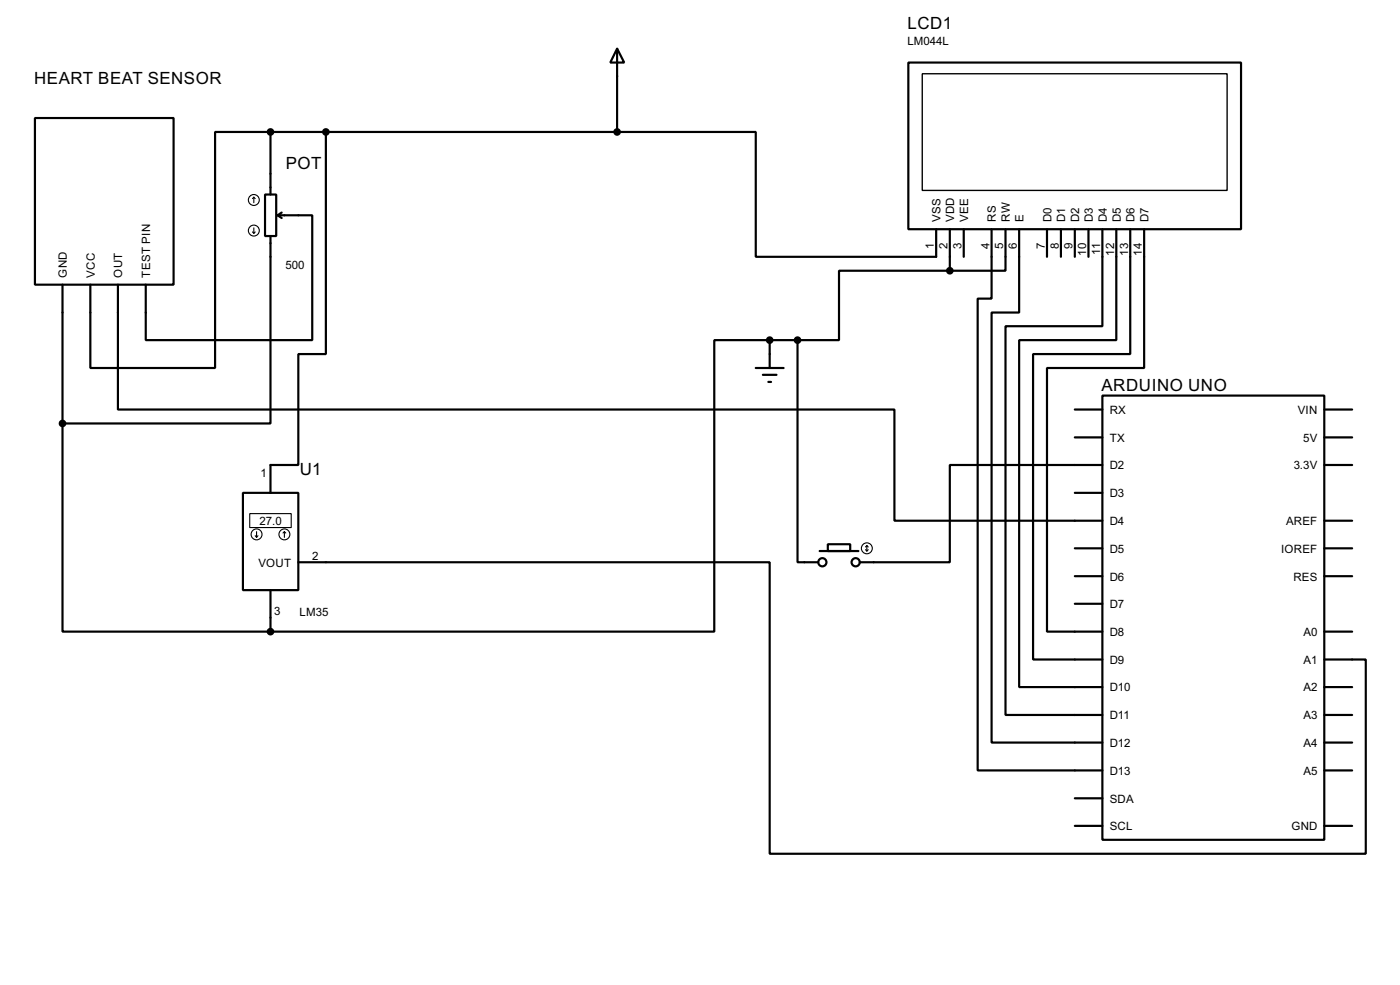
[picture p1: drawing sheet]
<svg xmlns="http://www.w3.org/2000/svg" width="256mm" height="180mm" viewBox="0 0 256 180" stroke-linecap="round" stroke-linejoin="round" font-family="sans-serif">
<g fill="none" stroke="#000" stroke-width=".4">
<path d="M113.1 8.9l1.3 2.6h-2.6zM113.1 8.9v15.3M166.4 11.5h61v30.5h-61zM6.4 21.6h25.4v30.5h-25.4zM48.6 35.6h2v7.6h-2zM49.6 24.2h-10.2v43.2h-22.8v-15.3M49.6 24.2v11.4M49.6 24.2h63.5M50.9 39.4h6.3v22.9h-30.5v-10.2M50.9 39.4l.7 .5M51.6 38.9l-.7 .5M59.7 24.2v40.6h-5v20.3h-5.1v5.1"/>
<path d="M113.1 24.2h25.4v22.8h33v-5M11.5 52.1v25.4M21.6 52.1v22.9h142.3v20.3h38.1M49.6 43.2v34.3h-38.1M174 49.6h-20.3v12.7h-7.6M174 42v7.6M176.6 42v5M181.7 42v12.7h-2.6v86.3h22.9M184.2 42v7.6h-10.2M186.7 42v15.2h-5v78.7h20.3M191.8 42v5M194.4 42v5"/>
<path d="M196.9 42v5M199.4 42v5M202 42v17.7h-17.8v71.2h17.8M204.5 42v20.3h-17.8v63.5h15.3M207.1 42v22.8h-17.8v55.9h12.7M209.6 42v25.4h-17.8v48.2h10.2M11.5 77.5v38.1h38.1M138.5 67.4h5.1M139.8 68.6h2.5M140.8 69.9h.5M141 62.3h-10.1v53.3h-81.3M141 62.3h5.1"/>
<path d="M141 62.3v5.1M146.1 62.3v40.6h3.8M196.9 75h5.1M202 72.4h40.6v81.3h-40.6zM242.6 75h5.1M44.5 90.2h10.2v17.8h-10.2zM151.7 99.6h4.1v1.3h-4.1zM196.9 80.1h5.1M196.9 90.2h5.1M202 85.1h-28v17.8h-16.5M242.6 80.1h5.1M242.6 85.1h5.1"/>
<path d="M242.6 95.3h5.1M49.6 108v7.6M54.7 102.9h86.3v53.4h109.2v-35.6h-7.6M150.2 100.9h7.1M196.9 100.4h5.1M196.9 105.5h5.1M196.9 110.5h5.1M242.6 100.4h5.1M242.6 105.5h5.1M242.6 115.6h5.1M242.6 125.8h5.1M242.6 130.9h5.1"/>
<path d="M242.6 135.9h5.1M196.9 146.1h5.1M196.9 151.2h5.1M242.6 141h5.1M242.6 151.2h5.1"/>
<circle cx="150.6" cy="102.9" r=".75"/>
<circle cx="156.7" cy="102.9" r=".75"/>
</g>
<g fill="none" stroke="#000" stroke-width=".2">
<path d="M46.5 36.1l-.2 .3M46.5 36.1l.3 .3M46.5 36.1v1M46.3 42.5l.2 .2M46.5 41.7v1M46.8 42.5l-.3 .2M45.8 94h7.6v2.6h-7.6zM46.8 98.1l.2 .3M47 97.3v1.1M47.3 98.1l-.3 .3M52.1 97.3l-.2 .3M52.1 97.3l.3 .3"/>
<path d="M52.1 97.3v1.1M158.8 99.9v1M158.8 99.9l-.2 .2M158.8 99.9l.3 .2M158.6 100.6l.2 .3M159.1 100.6l-.3 .3"/>
<circle cx="46.5" cy="36.6" r="1"/>
<circle cx="46.5" cy="42.2" r="1"/>
<circle cx="47" cy="97.8" r="1"/>
<circle cx="52.1" cy="97.8" r="1"/>
<circle cx="158.8" cy="100.4" r="1"/>
</g>
<path d="M169 13.5h55.8v21.4h-55.8z" fill="none" stroke="#000" stroke-width=".25"/>
<g fill="#000" stroke="#000" stroke-width=".4">
<circle cx="49.5" cy="24.2" r=".5"/>
<circle cx="59.7" cy="24.2" r=".5"/>
<circle cx="113" cy="24.2" r=".5"/>
<circle cx="174" cy="49.6" r=".5"/>
<circle cx="11.4" cy="77.5" r=".5"/>
<circle cx="141" cy="62.3" r=".5"/>
<circle cx="146.1" cy="62.3" r=".5"/>
<circle cx="49.5" cy="115.6" r=".5"/>
</g>
<g font-size="3.5">
<text x="166.3" y="5.3">LCD1</text>
<text x="6.3" y="15.5">HEART BEAT SENSOR</text>
<text x="52.4" y="31">POT</text>
<text x="201.8" y="71.6">ARDUINO UNO</text>
<text x="54.9" y="86.9">U1</text>
</g>
<g font-size="2.4">
<text x="166.2" y="8.2">LM044L</text>
<text x="172.3" y="40.6" transform="rotate(-90 172.3 40.6)">VSS</text>
<text x="174.8" y="40.6" transform="rotate(-90 174.8 40.6)">VDD</text>
<text x="177.4" y="40.6" transform="rotate(-90 177.4 40.6)">VEE</text>
<text x="182.5" y="40.6" transform="rotate(-90 182.5 40.6)">RS</text>
<text x="185" y="40.6" transform="rotate(-90 185 40.6)">RW</text>
<text x="187.5" y="40.6" transform="rotate(-90 187.5 40.6)">E</text>
<text x="192.6" y="40.6" transform="rotate(-90 192.6 40.6)">D0</text>
<text x="195.2" y="40.6" transform="rotate(-90 195.2 40.6)">D1</text>
<text x="197.7" y="40.6" transform="rotate(-90 197.7 40.6)">D2</text>
<text x="200.2" y="40.6" transform="rotate(-90 200.2 40.6)">D3</text>
<text x="202.8" y="40.6" transform="rotate(-90 202.8 40.6)">D4</text>
<text x="205.3" y="40.6" transform="rotate(-90 205.3 40.6)">D5</text>
<text x="207.9" y="40.6" transform="rotate(-90 207.9 40.6)">D6</text>
<text x="210.4" y="40.6" transform="rotate(-90 210.4 40.6)">D7</text>
<text x="171.1" y="45.7" transform="rotate(-90 171.1 45.7)">1</text>
<text x="173.6" y="45.7" transform="rotate(-90 173.6 45.7)">2</text>
<text x="176.2" y="45.7" transform="rotate(-90 176.2 45.7)">3</text>
<text x="181.3" y="45.7" transform="rotate(-90 181.3 45.7)">4</text>
<text x="183.8" y="45.7" transform="rotate(-90 183.8 45.7)">5</text>
<text x="186.3" y="45.6" transform="rotate(-90 186.3 45.6)">6</text>
<text x="191.4" y="45.6" transform="rotate(-90 191.4 45.6)">7</text>
<text x="194" y="45.7" transform="rotate(-90 194 45.7)">8</text>
<text x="196.5" y="45.7" transform="rotate(-90 196.5 45.7)">9</text>
<text x="199" y="46.8" transform="rotate(-90 199 46.8)">10</text>
<text x="201.6" y="46.6" transform="rotate(-90 201.6 46.6)">11</text>
<text x="204.1" y="46.8" transform="rotate(-90 204.1 46.8)">12</text>
<text x="206.7" y="46.8" transform="rotate(-90 206.7 46.8)">13</text>
<text x="209.2" y="46.8" transform="rotate(-90 209.2 46.8)">14</text>
<text x="12.3" y="50.8" transform="rotate(-90 12.3 50.8)">GND</text>
<text x="17.4" y="50.8" transform="rotate(-90 17.4 50.8)">VCC</text>
<text x="22.4" y="50.8" transform="rotate(-90 22.4 50.8)">OUT</text>
<text x="27.5" y="50.8" transform="rotate(-90 27.5 50.8)">TEST PIN</text>
<text x="52.3" y="49.2">500</text>
<text x="203.3" y="75.8">RX</text>
<text x="237.7" y="75.8">VIN</text>
<text x="203.3" y="80.8">TX</text>
<text x="238.8" y="80.8">5V</text>
<text x="47.8" y="87.3">1</text>
<text x="203.3" y="85.9">D2</text>
<text x="237" y="85.9">3.3V</text>
<text x="203.3" y="91">D3</text>
<text x="47.6" y="96.1">27.0</text>
<text x="203.3" y="96.1">D4</text>
<text x="203.3" y="101.2">D5</text>
<text x="234.7" y="101.2">IOREF</text>
<text x="235.6" y="96.1">AREF</text>
<text x="47.3" y="103.7">VOUT</text>
<text x="57.2" y="102.5">2</text>
<text x="203.3" y="106.3">D6</text>
<text x="236.9" y="106.3">RES</text>
<text x="50.2" y="112.5">3</text>
<text x="54.9" y="112.7">LM35</text>
<text x="203.3" y="111.3">D7</text>
<text x="203.3" y="116.4">D8</text>
<text x="238.8" y="116.4">A0</text>
<text x="203.3" y="121.5">D9</text>
<text x="238.8" y="121.5">A1</text>
<text x="203.3" y="126.6">D10</text>
<text x="203.3" y="131.7">D11</text>
<text x="238.8" y="126.6">A2</text>
<text x="238.8" y="131.7">A3</text>
<text x="203.3" y="136.7">D12</text>
<text x="238.8" y="136.7">A4</text>
<text x="203.3" y="141.8">D13</text>
<text x="238.8" y="141.8">A5</text>
<text x="203.3" y="146.9">SDA</text>
<text x="203.3" y="152">SCL</text>
<text x="236.6" y="152">GND</text>
</g>
</svg>
